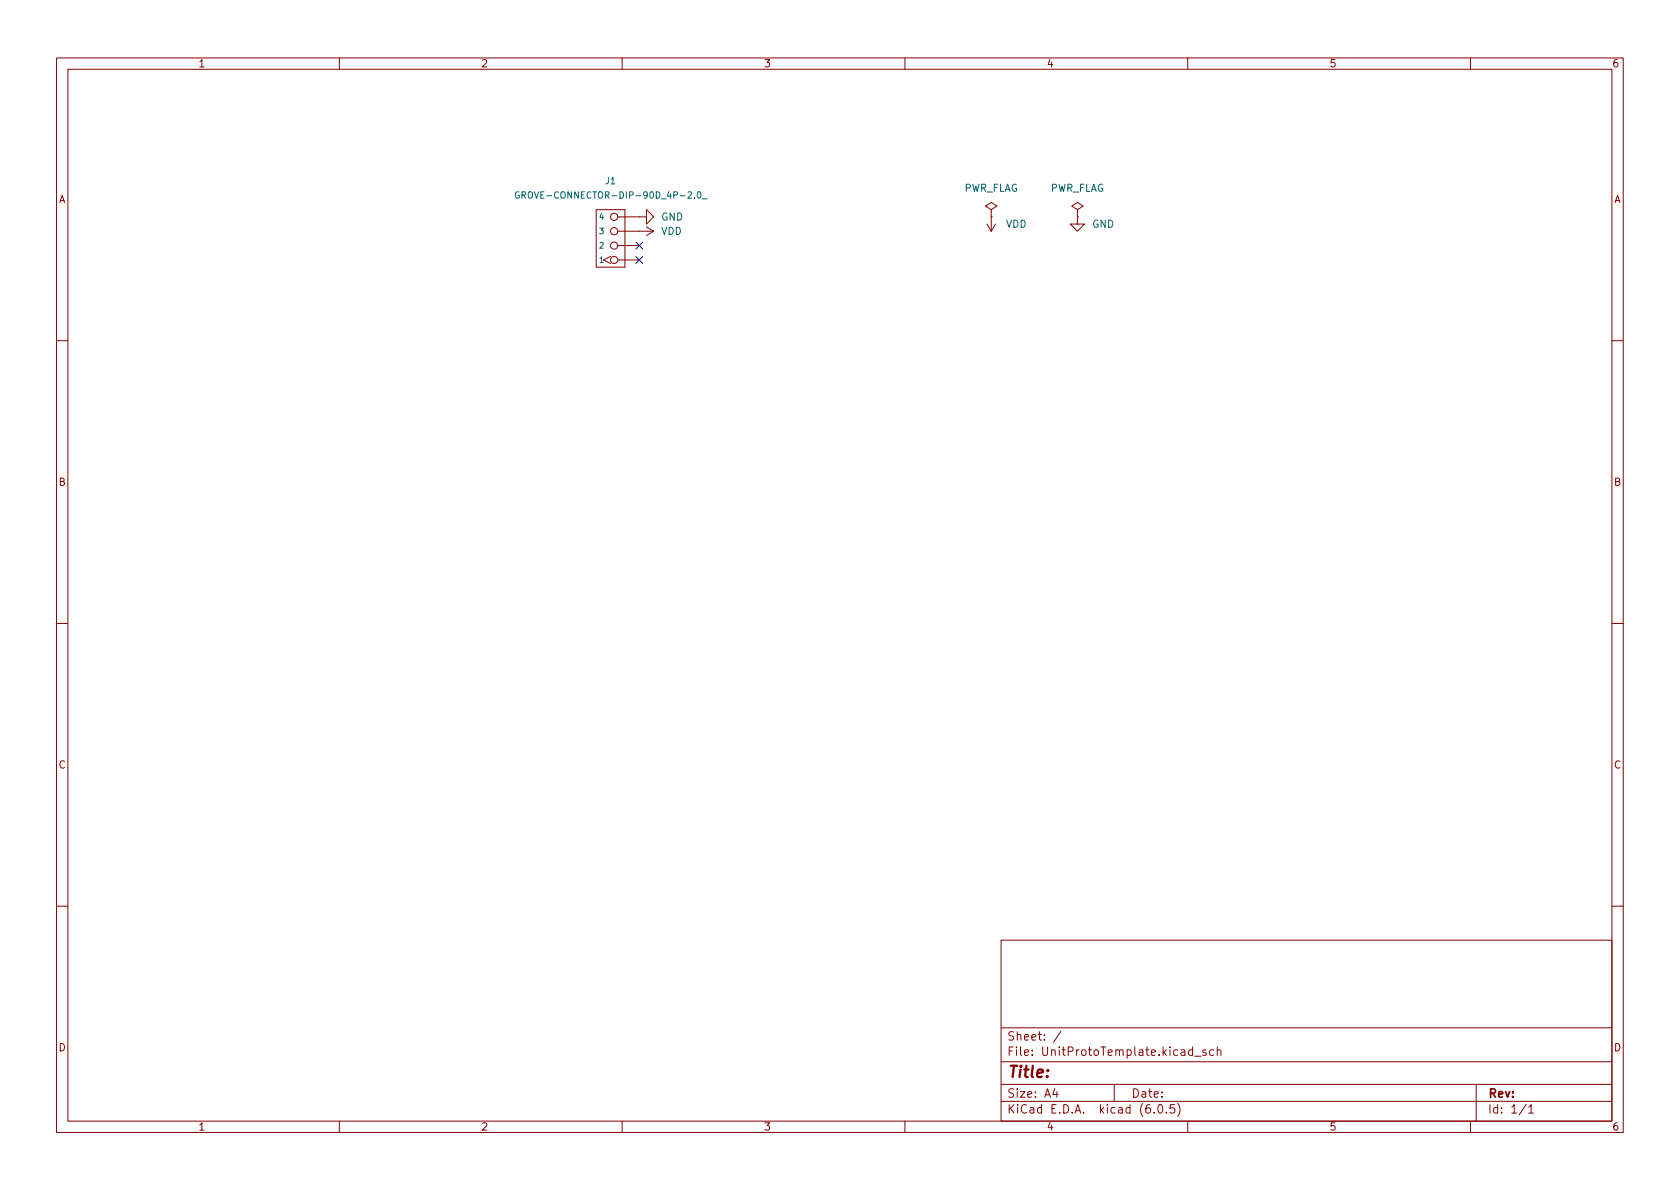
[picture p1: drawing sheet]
<svg xmlns="http://www.w3.org/2000/svg" width="297mm" height="210mm" viewBox="0 0 297 210" stroke-linecap="round" stroke-linejoin="round" font-family="sans-serif">
<g fill="none" stroke="#840000" stroke-width=".18">
<path d="M10 10.2h277v190.1h-277zM12 12.2h273v186.1h-273zM60 10.2v2M110 10.2v2M160 10.2v2M210 10.2v2M260 10.2v2M105.4 37.1h5.1v10.1h-5.1zM109.2 38.3h5.1v-1.2l1.3 1.2-1.3 1.3v-1.3M174.5 39.6l.8 1.3M175.3 37.1l1-.7-1-.6-1.1 .6 1.1 .7v1.2M175.3 38.3h.1"/>
<path d="M175.3 38.3v2.6M176 39.6l-.7 1.3M190.5 37.1l1-.7-1-.6-1 .6 1 .7v1.2M190.5 38.3h.1M190.5 38.3v1.3h1.3l-1.3 1.3-1.3-1.3h1.3M107.9 45.3l-1.2 .7 1.2 .6M109.2 40.9h6.4M109.2 46h3.8M109.2 43.4h3.8M114.3 40.1l1.3 .8M115.6 40.9l-1.3 .8M10 60.2h2"/>
<path d="M285 60.2h2M10 110.2h2M285 110.2h2M10 160.2h2M177 166.3h108v32h-108zM285 160.2h2M60 198.3v2M110 198.3v2M160 198.3v2M177 194.8h108M177 191.8h108M177 187.8h108"/>
<path d="M177 181.8h108M186.5 192.5l-.4 1h1M186.9 193v1M187.6 182.4l-1.3 1.9M197 191.8v3M204.1 196.7v.1M204.9 195.4l.2-.1a.81 .81 0 0 1 .6 .7 .81 .81 0 0 1-.3 .8h-.2a.81 .81 0 0 1-.6-.6 .81 .81 0 0 1 .3-.8zM206.2 196.7v.1M207.6 195.3h-.7v.7l.2-.1 .5 .1 .1 .2-.1 .5-.2 .1-.5-.1M208.2 195.1a1.72 1.72 0 0 1 0 2.3M210 198.3v2M210.9 185.7l-.5-.1-.3 .3v.4l.2 .3h.6"/>
<path d="M210.9 185.1v1.5M211.2 186.8h1.2M213.2 185.7l-.3-.1-.3 .2 .1 .3 .5 .1v.4h-.6M214.6 185.7l-.5-.1-.2 .3v.4l.1 .3h.6M215.2 185.8l.2-.2 .4 .1 .1 .9M215.2 185.1v1.5M260 198.3v2M261 191.8v6.5M269.9 195.3l-1.3 1.9M270.3 195.8l.4-.5v1.5M270.3 196.8h.9"/>
<circle cx="108.6" cy="38.3" r=".63"/>
<circle cx="108.6" cy="46" r=".63"/>
<circle cx="108.6" cy="43.4" r=".63"/>
<circle cx="108.6" cy="40.9" r=".63"/>
</g>
<path d="M91.8 34a.53 .53 0 0 0-.7 .5 .53 .53 0 0 0 .7 .5v-.4h-.2M92.3 34.5h.5l.1-.5-.6-.1v1.2M92.6 34.5l.4 .6M123.4 34l.1-.1a.61 .61 0 0 1 .4 .6 .61 .61 0 0 1-.4 .6l-.2-.5zM124.1 35.2h.9" fill="none" stroke="#006464" stroke-width=".18"/>
<path d="M112.4 42.8l1.2 1.2M112.4 45.4l1.2 1.2M113.6 42.8l-1.2 1.2M113.6 45.4l-1.2 1.2" fill="none" stroke="#000084" stroke-width=".18"/>
<text font-size="2.8" fill="#840000" x="178" y="190.6">Title:</text>
<g font-size="2.1" fill="#840000">
<text x="178" y="184">Sheet: /</text>
<text x="178" y="186.7">File: UnitProtoTemplate.kicad_sch</text>
<text x="178" y="196.9">KiCad E.D.A. kicad (6.0.5)</text>
<text x="178" y="194.1">Size: A4</text>
<text x="200" y="194.1">Date:</text>
<text x="263" y="194.1">Rev:</text>
<text x="263" y="196.9">Id: 1/1</text>
</g>
<g font-size="1.8" fill="#840000">
<text x="35" y="11.9">1</text>
<text x="85" y="11.9">2</text>
<text x="135" y="11.9">3</text>
<text x="185" y="11.9">4</text>
<text x="235" y="11.9">5</text>
<text x="285" y="11.9">6</text>
<text x="10.3" y="35.9">A</text>
<text x="285.3" y="35.9">A</text>
<text x="10.3" y="85.9">B</text>
<text x="285.3" y="85.9">B</text>
<text x="10.3" y="135.9">C</text>
<text x="285.3" y="135.9">C</text>
<text x="10.3" y="185.9">D</text>
<text x="285.3" y="185.9">D</text>
<text x="35" y="199.9">1</text>
<text x="85" y="199.9">2</text>
<text x="135" y="199.9">3</text>
<text x="185" y="199.9">4</text>
<text x="235" y="199.9">5</text>
<text x="285" y="199.9">6</text>
</g>
<g font-size="1.8" fill="#006464">
<text x="170.3" y="33.9">PWR_FLAG</text>
<text x="185.5" y="33.9">PWR_FLAG</text>
<text x="116.9" y="41.5">VDD</text>
<text x="116.9" y="39">GND</text>
<text x="177.8" y="40.3">VDD</text>
<text x="193.1" y="40.3">GND</text>
</g>
<g font-size="1.6" fill="#006464">
<text x="93.1" y="35.1">GROVE-CONNECTOR-DIP-90D_4P-2.0_</text>
<text x="107.1" y="32.6">J1</text>
</g>
<g font-size="1.4" fill="#006464">
<text x="106.1" y="41.4">3</text>
<text x="106.1" y="38.9">4</text>
<text x="106.1" y="46.5">1</text>
<text x="106.1" y="43.9">2</text>
</g>
</svg>
